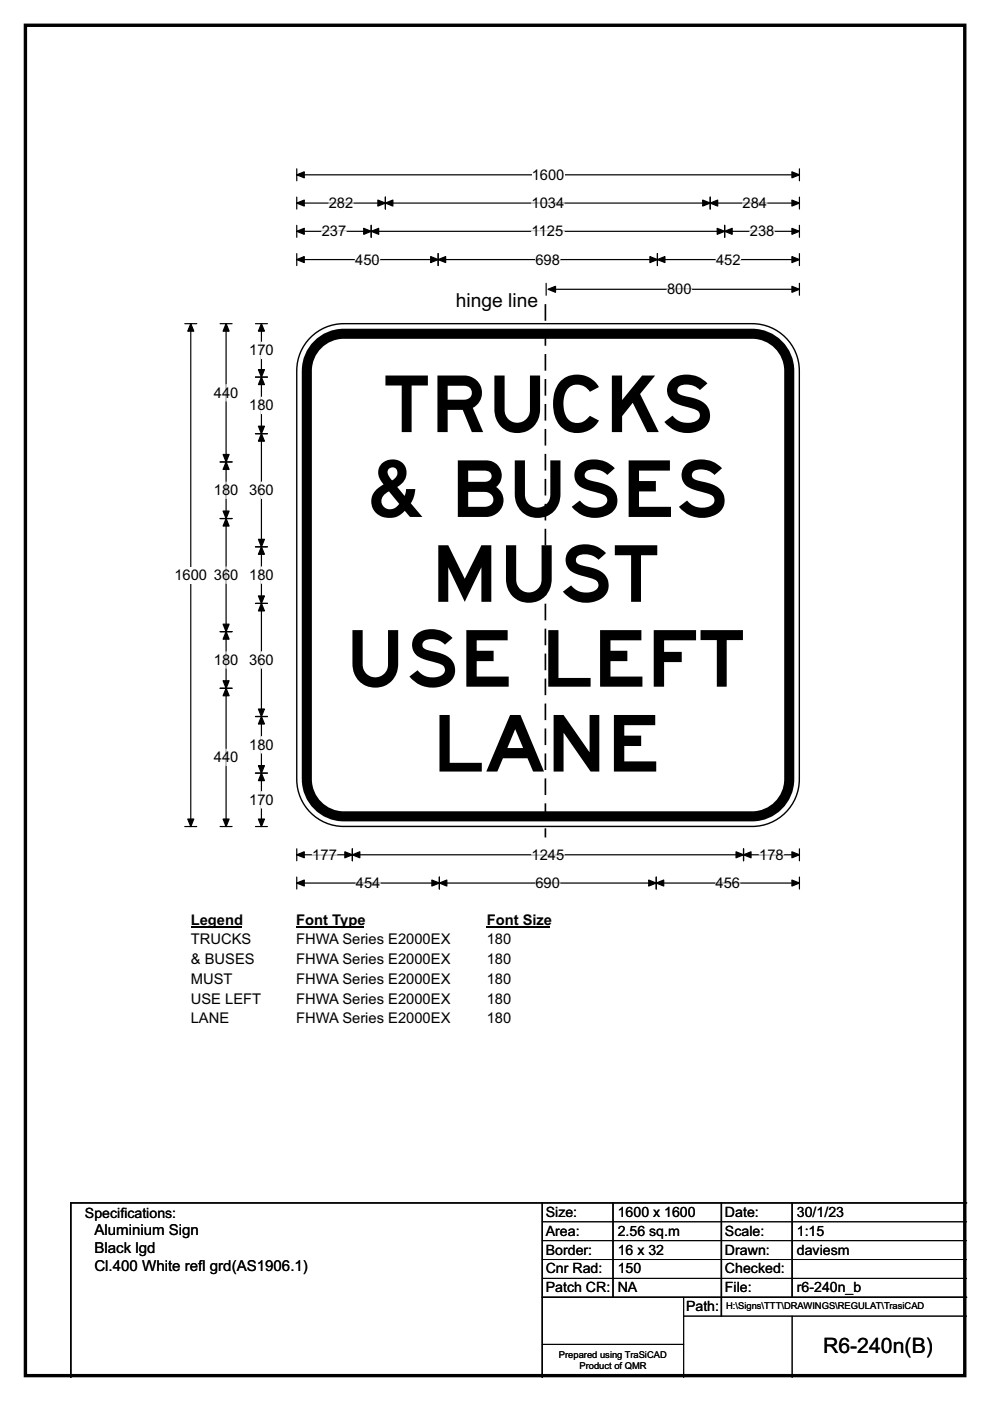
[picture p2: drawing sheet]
<svg xmlns="http://www.w3.org/2000/svg" width="210mm" height="297mm" viewBox="0 0 210 297" stroke-linecap="round" stroke-linejoin="round" font-family="sans-serif">
<path d="M5.4 5.4h199.2v286.3h-199.2z" fill="none" stroke="#000" stroke-width=".72"/>
<path d="M62.9 37.1h106.7M62.9 35.8v2.5M169.6 35.8v2.5" fill="none" stroke="#000" stroke-width=".25"/>
<g fill="#000" stroke="#000" stroke-width=".25">
<path d="M62.9 37.1l1.6-.7v1.3z" fill-rule="evenodd"/>
<path d="M168 36.4l1.6 .7-1.6 .6z" fill-rule="evenodd"/>
</g>
<path d="M112.8 35.3h6.9v3.5h-6.9z" fill="#fff"/>
<g fill="none" stroke="#000" stroke-width=".25">
<path d="M62.9 43.1h106.7M62.9 41.8v2.5M62.9 47.8v2.5M62.9 53.8v2.5M62.9 49h106.7M62.9 55h106.7M78.7 47.8v2.5M81.7 41.8v2.5M92.9 53.8v2.5M139.4 53.8v2.5M150.6 41.8v2.5M153.7 47.8v2.5"/>
<path d="M169.6 41.8v2.5M169.6 47.8v2.5M169.6 53.8v2.5M39.2 68.6h2.5M40.5 68.6v106.6M39.2 175.2h2.5M62.9 180v2.5M74.7 180v2.5M157.7 180v2.5M169.6 180v2.5M62.9 186v2.5M62.9 181.2h106.7"/>
<path d="M62.9 187.2h106.7M93.2 186v2.5M139.2 186v2.5M169.6 186v2.5"/>
</g>
<g fill="#000" stroke="#000" stroke-width=".25">
<path d="M62.9 43.1l1.6-.7v1.3z" fill-rule="evenodd"/>
<path d="M62.9 49l1.6-.6v1.3z" fill-rule="evenodd"/>
<path d="M62.9 55l1.6-.6v1.3z" fill-rule="evenodd"/>
<path d="M78.7 49l1.6-.6v1.3z" fill-rule="evenodd"/>
<path d="M77.1 48.4l1.6 .6-1.6 .7z" fill-rule="evenodd"/>
<path d="M81.7 43.1l1.6-.7v1.3z" fill-rule="evenodd"/>
<path d="M80.2 42.4l1.5 .7-1.5 .6z" fill-rule="evenodd"/>
<path d="M92.9 55l1.6-.6v1.3z" fill-rule="evenodd"/>
<path d="M91.3 54.4l1.6 .6-1.6 .7z" fill-rule="evenodd"/>
<path d="M137.9 54.4l1.5 .6-1.5 .7z" fill-rule="evenodd"/>
<path d="M139.4 55l1.6-.6v1.3z" fill-rule="evenodd"/>
<path d="M149 42.4l1.6 .7-1.6 .6z" fill-rule="evenodd"/>
<path d="M150.6 43.1l1.6-.7v1.3z" fill-rule="evenodd"/>
<path d="M152.1 48.4l1.6 .6-1.6 .7z" fill-rule="evenodd"/>
<path d="M153.7 49l1.6-.6v1.3z" fill-rule="evenodd"/>
<path d="M168 42.4l1.6 .7-1.6 .6z" fill-rule="evenodd"/>
<path d="M168 48.4l1.6 .6-1.6 .7z" fill-rule="evenodd"/>
<path d="M168 54.4l1.6 .6-1.6 .7z" fill-rule="evenodd"/>
<path d="M40.5 68.6l.6 1.6h-1.3z" fill-rule="evenodd"/>
<path d="M39.8 173.7h1.3l-.6 1.5z" fill-rule="evenodd"/>
<path d="M62.9 181.2l1.6-.6v1.3z" fill-rule="evenodd"/>
<path d="M62.9 187.2l1.6-.6v1.3z" fill-rule="evenodd"/>
<path d="M74.7 181.2l1.6-.6v1.3z" fill-rule="evenodd"/>
<path d="M73.1 180.6l1.6 .6-1.6 .7z" fill-rule="evenodd"/>
<path d="M93.2 187.2l1.6-.6v1.3z" fill-rule="evenodd"/>
<path d="M91.6 186.6l1.6 .6-1.6 .7z" fill-rule="evenodd"/>
<path d="M137.6 186.6l1.6 .6-1.6 .7z" fill-rule="evenodd"/>
<path d="M139.2 187.2l1.6-.6v1.3z" fill-rule="evenodd"/>
<path d="M156.1 180.6l1.6 .6-1.6 .7z" fill-rule="evenodd"/>
<path d="M157.7 181.2l1.6-.6v1.3z" fill-rule="evenodd"/>
<path d="M168 180.6l1.6 .6-1.6 .7z" fill-rule="evenodd"/>
<path d="M168 186.6l1.6 .6-1.6 .7z" fill-rule="evenodd"/>
</g>
<g fill="none" stroke="#fff" stroke-width=".25">
<path d="M68.2 49h5.2M69.7 43.1h5.2M75.3 55h5.3M112.7 43.1h7M112.7 49h7M113.6 55h5.2M151.9 55h5.2M157.5 43.1h5.2M159 49h5.2M66.2 181.2h5.3M75.5 187.2h5.2M112.7 181.2h7"/>
<path d="M113.6 187.2h5.2M151.8 187.2h5.2M161 181.2h5.2"/>
</g>
<path d="M37 120.2h6.9v3.5h-6.9z" fill="#fff"/>
<g fill="none" stroke="#000" stroke-width=".25">
<path d="M46.7 68.6h2.5M48 68.6v106.6M54.2 68.6h2.5M54.2 80h2.5M55.4 68.6v106.6M46.7 97.9h2.5M54.2 92h2.5M46.7 109.9h2.5M54.2 115.9h2.5M46.7 133.9h2.5M54.2 127.9h2.5M46.7 145.9h2.5"/>
<path d="M54.2 151.9h2.5M46.7 175.2h2.5M54.2 175.2h2.5M54.2 163.9h2.5"/>
</g>
<g fill="#000" stroke="#000" stroke-width=".25">
<path d="M48 68.6l.6 1.6h-1.3z" fill-rule="evenodd"/>
<path d="M55.4 80l.7 1.5h-1.3z" fill-rule="evenodd"/>
<path d="M55.4 68.6l.7 1.6h-1.3z" fill-rule="evenodd"/>
<path d="M54.8 78.4h1.3l-.7 1.6z" fill-rule="evenodd"/>
<path d="M48 97.9l.6 1.6h-1.3z" fill-rule="evenodd"/>
<path d="M47.3 96.4h1.3l-.6 1.5z" fill-rule="evenodd"/>
<path d="M54.8 90.4h1.3l-.7 1.6z" fill-rule="evenodd"/>
<path d="M55.4 92l.7 1.5h-1.3z" fill-rule="evenodd"/>
<path d="M47.3 108.4h1.3l-.6 1.5z" fill-rule="evenodd"/>
<path d="M48 109.9l.6 1.6h-1.3z" fill-rule="evenodd"/>
<path d="M54.8 114.3h1.3l-.7 1.6z" fill-rule="evenodd"/>
<path d="M55.4 115.9l.7 1.6h-1.3z" fill-rule="evenodd"/>
<path d="M47.3 132.3h1.3l-.6 1.6z" fill-rule="evenodd"/>
<path d="M48 133.9l.6 1.6h-1.3z" fill-rule="evenodd"/>
<path d="M54.8 126.3h1.3l-.7 1.6z" fill-rule="evenodd"/>
<path d="M55.4 127.9l.7 1.6h-1.3z" fill-rule="evenodd"/>
<path d="M47.3 144.3h1.3l-.6 1.6z" fill-rule="evenodd"/>
<path d="M48 145.9l.6 1.6h-1.3z" fill-rule="evenodd"/>
<path d="M54.8 150.3h1.3l-.7 1.6z" fill-rule="evenodd"/>
<path d="M55.4 151.9l.7 1.6h-1.3z" fill-rule="evenodd"/>
<path d="M47.3 173.7h1.3l-.6 1.5z" fill-rule="evenodd"/>
<path d="M54.8 162.3h1.3l-.7 1.6z" fill-rule="evenodd"/>
<path d="M55.4 163.9l.7 1.6h-1.3z" fill-rule="evenodd"/>
<path d="M54.8 173.7h1.3l-.7 1.5z" fill-rule="evenodd"/>
</g>
<path d="M55.4 72.5v3.5M48 81.5v3.5M55.4 84.2v3.5M48 102.2v3.5M55.4 102.2v3.5M48 120.2v3.5M48 138.2v3.5M55.4 120.2v3.5M55.4 138.2v3.5M48 158.8v3.5M55.4 156.2v3.5M55.4 167.8v3.5" fill="none" stroke="#fff" stroke-width=".25"/>
<path d="M40.5 193.2h10.7v3.5h-10.7z" fill="#fff"/>
<path d="M40.5 196.5h10.7" fill="none" stroke="#000" stroke-width=".32"/>
<path d="M62.8 193.2h14.5v3.5h-14.5z" fill="#fff"/>
<path d="M62.8 196.5h14.5" fill="none" stroke="#000" stroke-width=".32"/>
<path d="M103.2 193.2h13.5v3.5h-13.5z" fill="#fff"/>
<path d="M103.2 196.5h13.5" fill="none" stroke="#000" stroke-width=".32"/>
<g fill="#fff">
<path d="M40.5 197.4h12.7v3.5h-12.7z"/>
<path d="M62.8 197.4h32.9v3.5h-32.9z"/>
<path d="M103.2 197.4h5.2v3.5h-5.2z"/>
<path d="M40.5 201.6h13.4v3.5h-13.4z"/>
<path d="M62.8 201.6h32.9v3.5h-32.9z"/>
<path d="M103.2 201.6h5.2v3.5h-5.2z"/>
<path d="M40.5 205.8h8.8v3.5h-8.8z"/>
<path d="M62.8 205.8h32.9v3.5h-32.9z"/>
<path d="M103.2 205.8h5.2v3.5h-5.2z"/>
<path d="M40.5 210h14.8v3.5h-14.8z"/>
<path d="M62.8 210h32.9v3.5h-32.9z"/>
<path d="M103.2 210h5.2v3.5h-5.2z"/>
<path d="M40.5 214.2h8.1v3.5h-8.1z"/>
<path d="M62.8 214.2h32.9v3.5h-32.9z"/>
<path d="M103.2 214.2h5.2v3.5h-5.2z"/>
</g>
<path d="M65.5 72a10 10 0 0 1 7.4-3.4h86.6a10 10 0 0 1 10 10v86.6a10 10 0 0 1-10 10h-86.6a10 10 0 0 1-10-10v-86.6a9.9 9.9 0 0 1 2.6-6.6z" fill-rule="evenodd" fill="#fff" stroke="#fff" stroke-width=".21"/>
<path d="M67.4 73.1a7.8 7.8 0 0 1 5.5-2.3h86.6a7.9 7.9 0 0 1 7.9 7.8v86.6a7.9 7.9 0 0 1-7.9 7.9h-86.6a7.9 7.9 0 0 1-7.8-7.9v-86.6a7.8 7.8 0 0 1 2.3-5.5z" fill="none" stroke="#000" stroke-width="2.1"/>
<path d="M65.5 72a10 10 0 0 1 7.4-3.4h86.6a10 10 0 0 1 10 10v86.6a10 10 0 0 1-10 10h-86.6a10 10 0 0 1-10-10v-86.6a9.9 9.9 0 0 1 2.6-6.6zM115 255v37M130 255v20M153 255v24M168 255v20M205 255h-190v37M115 275h90" fill="none" stroke="#000" stroke-width=".3"/>
<path d="M115 259h90M115 263h90M115 267h90M115 271h90M145 279h60M145 275v17M168 279v13M115 285h30" fill="none" stroke="#000" stroke-width=".21"/>
<path d="M115.8 60.1v2.5M117 61.3h52.6M169.6 60.1v2.5" fill="none" stroke="#000" stroke-width=".25"/>
<g fill="#000" stroke="#000" stroke-width=".25">
<path d="M116.2 61.3l1.6-.6v1.3z" fill-rule="evenodd"/>
<path d="M168 60.7l1.6 .6-1.6 .7z" fill-rule="evenodd"/>
</g>
<path d="M141.5 61.3h5.2" fill="none" stroke="#fff" stroke-width=".25"/>
<path d="M115.7 64.5v113.1" fill="none" stroke="#000" stroke-width=".35" stroke-dasharray="3.5 1.8" stroke-linecap="butt"/>
<g font-size="16.7">
<text x="81.3" y="91.6">TRUCKS</text>
<text x="77.5" y="109.6">&amp; BUSES</text>
<text x="91.4" y="127.6">MUST</text>
<text x="73.2" y="145.6">USE LEFT</text>
<text x="91.7" y="163.6">LANE</text>
</g>
<text font-size="4.5" x="174.6" y="286.9">R6-240n(B)</text>
<text font-size="4.1" x="96.7" y="65.1">hinge line</text>
<g font-size="3.2">
<text x="20" y="261.9">Aluminium Sign</text>
<text x="20" y="265.8">Black lgd</text>
<text x="20" y="269.6">Cl.400 White ref</text>
<text x="42" y="269.6">l grd(AS1906.1)</text>
</g>
<g font-size="3.1">
<text x="112.8" y="38.1">1600</text>
<text x="69.7" y="44.1">282</text>
<text x="112.7" y="44.1">1034</text>
<text x="157.5" y="44.1">284</text>
<text x="68.2" y="50.1">237</text>
<text x="112.7" y="50.1">1125</text>
<text x="159" y="50.1">238</text>
<text x="75.3" y="56.1">450</text>
<text x="113.6" y="56.1">698</text>
<text x="151.9" y="56.1">452</text>
<text x="141.5" y="62.4">800</text>
<text x="52.8" y="75.3">170</text>
<text x="45.4" y="84.3">440</text>
<text x="52.8" y="87">180</text>
<text x="45.4" y="105">180</text>
<text x="52.8" y="105">360</text>
<text x="37" y="123">1600</text>
<text x="45.4" y="123">360</text>
<text x="52.8" y="123">180</text>
<text x="45.4" y="141">180</text>
<text x="52.8" y="141">360</text>
<text x="45.4" y="161.6">440</text>
<text x="52.8" y="159">180</text>
<text x="52.8" y="170.6">170</text>
<text x="66.2" y="182.3">177</text>
<text x="112.7" y="182.3">1245</text>
<text x="161" y="182.3">178</text>
<text x="75.5" y="188.3">454</text>
<text x="113.6" y="188.3">690</text>
<text x="151.8" y="188.3">456</text>
<text x="40.5" y="196">Legend</text>
<text x="62.8" y="196">Font Type</text>
<text x="103.2" y="196">Font Size</text>
<text x="40.5" y="200.2">TRUCKS</text>
<text x="62.8" y="200.2">FHWA Series E2000EX</text>
<text x="103.2" y="200.2">180</text>
<text x="40.5" y="204.4">&amp; BUSES</text>
<text x="40.5" y="208.6">MUST</text>
<text x="62.8" y="204.4">FHWA Series E2000EX</text>
<text x="62.8" y="208.6">FHWA Series E2000EX</text>
<text x="103.2" y="204.4">180</text>
<text x="103.2" y="208.6">180</text>
<text x="40.5" y="212.8">USE LEFT</text>
<text x="62.8" y="212.8">FHWA Series E2000EX</text>
<text x="103.2" y="212.8">180</text>
<text x="40.5" y="217">LANE</text>
<text x="62.8" y="217">FHWA Series E2000EX</text>
<text x="103.2" y="217">180</text>
</g>
<g font-size="3">
<text x="115.8" y="258">Size:</text>
<text x="131" y="258">1600 x 1600</text>
<text x="153.8" y="258">Date:</text>
<text x="169" y="258">30/1/23</text>
<text x="18" y="258.2">Specif</text>
<text x="25.5" y="258.2">ications:</text>
<text x="115.8" y="262">Area:</text>
<text x="131" y="262">2.56 sq.m</text>
<text x="153.8" y="262">Scale:</text>
<text x="169" y="262">1:15</text>
<text x="115.8" y="266">Border:</text>
<text x="115.8" y="270">Cnr Rad:</text>
<text x="131" y="266">16 x 32</text>
<text x="131" y="270">150</text>
<text x="153.8" y="266">Drawn:</text>
<text x="153.8" y="270">Checked:</text>
<text x="169" y="266">daviesm</text>
<text x="115.8" y="274">Patch CR:</text>
<text x="131" y="274">NA</text>
<text x="153.8" y="274">File:</text>
<text x="169" y="274">r6-240n_b</text>
<text x="145.5" y="278">Path:</text>
</g>
<g font-size="2">
<text x="154" y="277.6">H:\Signs\TTT\DRAWINGS\REGULAT\TrasiCAD</text>
<text x="118.5" y="287.8">Prepared using TraSiCAD</text>
<text x="122.9" y="290.2">Product of QMR</text>
</g>
</svg>
